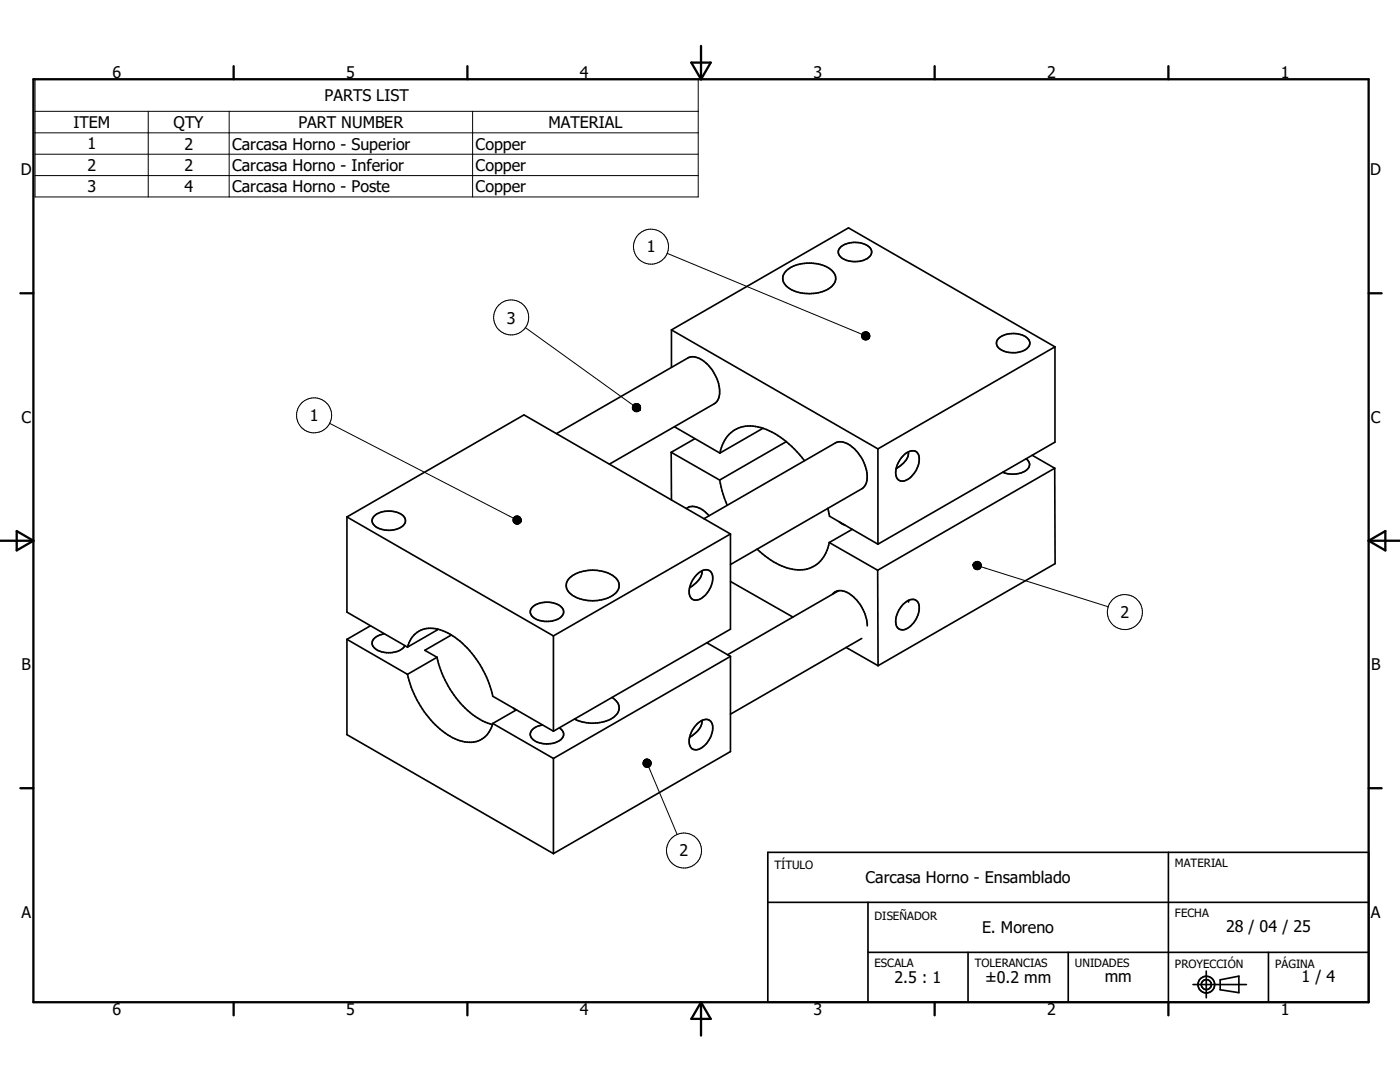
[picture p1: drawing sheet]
<svg xmlns="http://www.w3.org/2000/svg" width="279mm" height="216mm" viewBox="0 0 279 216" stroke-linecap="round" stroke-linejoin="round" font-family="sans-serif">
<g fill="none" stroke="#000" stroke-width=".33">
<path d="M156.9 54a7.6 7.6 0 0 1 9.2 0 2.11 2.11 0 0 1-.6 3.5 7.8 7.8 0 0 1-8.6-.4 1.99 1.99 0 0 1 0-3.1zM167.9 49.2a4.9 4.9 0 0 1 5.7 .2 1.46 1.46 0 0 1-.8 2.3 4.8 4.8 0 0 1-5.2-.7 1.28 1.28 0 0 1 .3-1.8zM134 65.8l35.3-20.3 41.2 23.7M134 65.8l41.2 23.8M134 65.8v7.5M199.2 67.6a4.8 4.8 0 0 1 5.8-.2 1.45 1.45 0 0 1 .4 1.5 1.45 1.45 0 0 1-1.1 1 4.7 4.7 0 0 1-5.2-.7 1.21 1.21 0 0 1 .1-1.6zM210.5 69.2v19l-35.3 20.4M210.5 69.2l-35.3 20.4M111.1 86.5l26.2-15.1a3.3 3.3 0 0 1 3.6 1 7.5 7.5 0 0 1 2.5 7.1l-.4 .8-.5 .3-20.9 12M134 90.3l9.6 5.5M134 90.3v9.5M134.6 85.2l9.1 5.2"/>
<path d="M138.7 87.5l-4.7 2.8M143.6 95.8l.5 2.1 1 2.9M152.3 85.5l-8.6 4.9M156.9 88.1l-13.3 7.7M156.9 88.1a10.9 10.9 0 0 0-8.6-3 6.2 6.2 0 0 0-4.6 5.3M156.9 88.1l1.6 1.5 2.1 2.3M175.2 89.6v19M180.3 90.9a1.97 1.97 0 0 1 2.7-.6 3.8 3.8 0 0 1-.9 4.6 2.34 2.34 0 0 1-2.7 .9 2.56 2.56 0 0 1-.3-3.1l.5-1zM181.3 90.2a3.7 3.7 0 0 1-2.2 3.2l-.3 .1M204.8 91.6a1.4 1.4 0 0 1 .6 1.4 1.4 1.4 0 0 1-1 1.1 5.3 5.3 0 0 1-4.3 .1M206 90.8l4.5 2.6M210.5 93.4l.1 19.1-35.4 20.3"/>
<path d="M210.5 93.4l-35.3 20.4M69.2 103.2v18.9l12.1 7M69.2 103.2l41.2 23.7M69.2 103.2l35.4-20.4 41.2 23.8M74.7 102.9a4.7 4.7 0 0 1 6 .3 1.38 1.38 0 0 1-.8 2.1 4.6 4.6 0 0 1-5.4-.8 1.23 1.23 0 0 1 .2-1.6zM113.7 115.3a7.7 7.7 0 0 1 9.2 0 2.13 2.13 0 0 1-.6 3.5 7.9 7.9 0 0 1-8.6-.4 2.01 2.01 0 0 1 0-3.1zM137 101.5a3.2 3.2 0 0 1 3.9 .8l.6 .6M139.1 114.7a2 2 0 0 1 2.6-.8 2.74 2.74 0 0 1 .1 3.2 3.8 3.8 0 0 1-3.2 2.6 1.71 1.71 0 0 1-1-2.3 5.4 5.4 0 0 1 1.5-2.7zM140.1 113.9a4.1 4.1 0 0 1-2.5 3.4M140.5 103.5l26.2-15.1a3.2 3.2 0 0 1 3.6 1 7.9 7.9 0 0 1 2.6 6.8l-.3 .8-.6 .5-26.2 15.1M145.8 116l12.4 7.1M145.8 106.6v18.9l-35.4 20.4"/>
<path d="M145.8 106.6l-35.4 20.3M165.2 101.4l.3 1.6 9.7 5.6M165.5 108.3a6.1 6.1 0 0 1-8.4 5 15.6 15.6 0 0 1-6-3.7M165.5 108.3l9.7 5.5M166.2 118.6a2.46 2.46 0 0 1 3.5 0 8.3 8.3 0 0 1 3.4 6.3M167.3 117.9l-22.1 12.7M167.5 104.1l1.1 .7M170.1 105.6l-4.6 2.7M175.2 113.8v19M181.3 119.8v.3M69.2 127.6l12.1 7M69.2 127.6v19l41.2 23.7"/>
<path d="M73.9 124.9l-4.7 2.7M76.7 126.5a2.47 2.47 0 0 0-2.4 1.9 2.39 2.39 0 0 0 2.2 1.7 4 4 0 0 0 4.3-1.3M81.3 134.6a18.5 18.5 0 0 0 10 13 4.8 4.8 0 0 0 6.5-1.9l.5-1.3M81.3 129.1a4.8 4.8 0 0 1 6.6-3.4 17.3 17.3 0 0 1 9.2 9.4l.7 1.9 .5 1.9 12.1 7M87.2 131.2l-5.9 3.4M87.2 131.2a19.4 19.4 0 0 0 9.1 12.6l2 .8M87.3 125.5l-.1 .2-5.9 3.4M90.1 126.7l-5.3 3.1 2.4 1.4M106.3 121.1a4.7 4.7 0 0 1 5.9 .2 1.51 1.51 0 0 1-1 2.3 4.5 4.5 0 0 1-5.2-.9 1.23 1.23 0 0 1 .3-1.6zM110.4 126.9v19M122.1 139.2a2.2 2.2 0 0 1 1.5 1.9 2.2 2.2 0 0 1-1.3 2.1 8.2 8.2 0 0 1-7.6 .3M141.1 128.3l4.7 2.7"/>
<path d="M145.8 131l-35.4 20.3M145.8 131v19l-35.4 20.3M168.9 129.2l6.3 3.6M172 127.4l-26.2 15.1M180.3 120.6a2.12 2.12 0 0 1 2.6-.8 2.9 2.9 0 0 1 0 3.6 3.4 3.4 0 0 1-3.1 2.2 1.54 1.54 0 0 1-1-1.9 5.5 5.5 0 0 1 1.5-3.1zM98.3 144.4l12.1 6.9M102.5 141.3l.4 .4M103.1 141.6l-4.8 2.8M108.3 144.7a2.33 2.33 0 0 0-2.5 2 3.4 3.4 0 0 0 3.7 1.7 2.91 2.91 0 0 0 3-1.8l-.3-.8-.6-.6M110.4 151.3v19M139.1 144.5a2.11 2.11 0 0 1 2.6-.7 2.77 2.77 0 0 1 .1 3.2 3.8 3.8 0 0 1-3.2 2.6 1.68 1.68 0 0 1-1-2.3 5.4 5.4 0 0 1 1.5-2.8zM140.1 143.8a4.2 4.2 0 0 1-2.5 3.4"/>
<path d="M153.2 170.1h119.9v29.9h-119.9zM233.2 170.1v29.9M153.2 180.1h119.9M173.2 190h99.9M173.2 180.1v19.9M193.2 190v10M213.2 190v10M238.1 196.5h10.6M240.7 193.8v5.3M243.5 195.5l3.7-.7v3.3l-3.7-.6zM253.1 190v10"/>
<circle cx="240.7" cy="196.5" r="1.66"/>
<circle cx="240.8" cy="196.5" r=".99"/>
</g>
<g fill="none" stroke="#000" stroke-width=".46">
<path d="M6.7 15.8h266.4v184.2h-266.4zM46.6 13.2v2.6M93.3 13.2v2.6M138 12.5h3.8l-1.9 3.3zM139.9 9.2v6.6M186.5 13.2v2.6M233.2 13.2v2.6M4.1 58.5h2.6M273.1 58.5h2.6M0 107.9h6.7M3.3 106l3.4 1.9-3.4 1.9zM273.1 107.9h6.3"/>
<path d="M273.1 107.9l3.4-1.9v3.8zM4.1 157.3h2.6M273.1 157.3h2.6M46.6 200v2.6M93.3 200v2.6M139.9 200v6.6M139.9 200l1.9 3.3h-3.8zM186.5 200v2.6M233.2 200v2.6"/>
</g>
<g fill="none" stroke="#000" stroke-width=".2">
<path d="M7 15.8h132.3v23.5h-132.3zM7 22.2h132.3M7 26.5h132.3M7 30.8h132.3M7 35h132.3M29.6 22.2v17.1M45.7 22.2v17.1M94.3 22.2v17.1M133.1 50.5l38.9 16.2M104.9 65.4l21.4 15.4M65.8 84.5l36.6 18.9M195.8 113.1l25.4 8"/>
<path d="M129.5 153.1l5.6 13.4"/>
<circle cx="129.9" cy="49.2" r="3.5"/>
<circle cx="102" cy="63.3" r="3.5"/>
<circle cx="62.7" cy="82.9" r="3.5"/>
<circle cx="224.5" cy="122.1" r="3.5"/>
<circle cx="136.5" cy="169.7" r="3.5"/>
</g>
<g fill="#000" stroke="#000" stroke-width=".2">
<path d="M173.6 67l-.1 .3zM173.6 66.8l-.1 .5zM173.5 66.6v.7zM173.4 66.5l.1 .8zM173.3 66.4l.2 .9zM173.1 66.3l.2 .1 .2 .9zM172.9 66.2l.2 .1 .4 1zM172.8 66.2h.1l.6 1.1zM172.6 66.2h.2l.7 1.1zM172.4 66.3l.2-.1 .9 1.1zM172.3 66.3h.1l1.1 1zM172.3 66.3l1.2 1-1.4-.8z"/>
<path d="M172.1 66.5l1.4 .8-1.5-.7zM172 66.6l1.5 .7-1.5-.5zM172 66.8l1.5 .5-1.6-.4zM171.9 66.9l1.6 .4-1.6-.2zM171.9 67.1l1.6 .2h-1.5zM172 67.3h1.5l-1.4 .2zM172.1 67.5l1.4-.2-1.3 .3zM172.2 67.6l1.3-.3-1.2 .4zM172.3 67.7l1.2-.4-1 .5zM172.5 67.8l1-.5-.9 .5zM172.6 67.8l.9-.5zM172.8 67.8l.7-.5z"/>
<path d="M173 67.8l.5-.5zM173.5 67.3l-.3 .4zM173.5 67.3l-.2 .3zM173.5 67.3l-.1 .2zM127.8 81.5l-.1 .3zM127.8 81.3l-.1 .5zM127.8 81.1l-.1 .7zM127.8 81l-.1 .8zM127.7 80.8v1zM127.5 80.7l.2 .1v1zM127.4 80.6l.1 .1 .2 1.1zM127.2 80.5l.2 .1 .3 1.2z"/>
<path d="M127 80.5h.2l.5 1.3zM126.9 80.5h.1l.7 1.3zM126.7 80.6l.2-.1 .8 1.3zM126.5 80.7l.2-.1 1 1.2zM126.4 80.8l.1-.1 1.2 1.1zM126.4 80.8l1.3 1-1.4-.9zM126.3 80.9l1.4 .9-1.5-.7zM126.2 81.1l1.5 .7-1.5-.5zM126.2 81.3l1.5 .5-1.5-.4zM126.2 81.4l1.5 .4-1.5-.2zM126.2 81.6l1.5 .2h-1.4zM126.3 81.8h1.4l-1.3 .1z"/>
<path d="M126.4 81.9l1.3-.1-1.1 .2zM126.6 82l1.1-.2-1 .3zM126.7 82.1l1-.3-.8 .4zM126.9 82.2l.8-.4zM127.1 82.2l.6-.4zM127.3 82.1l.4-.3zM127.4 82.1l.3-.3zM127.7 81.8l-.1 .2zM104 103.8l-.1 .3zM104 103.6l-.1 .5zM104 103.5l-.1 .6zM103.9 103.3v.8z"/>
<path d="M103.8 103.2l.1 .9zM103.6 103l.2 .2 .1 .9zM103.4 103h.2l.3 1.1zM103.3 102.9l.1 .1 .5 1.1zM103.1 102.9h.2l.6 1.2zM102.9 103l.2-.1 .8 1.2zM102.7 103h.2l1 1.1zM102.6 103.2l.1-.2 1.2 1.1zM102.6 103.2l1.3 .9-1.4-.8zM102.5 103.3l1.4 .8-1.5-.6zM102.4 103.5l1.5 .6-1.5-.5zM102.4 103.6l1.5 .5-1.5-.3z"/>
<path d="M102.4 103.8l1.5 .3-1.5-.1zM102.4 104l1.5 .1-1.4 .1zM102.5 104.2l1.4-.1-1.3 .2zM102.6 104.3l1.3-.2-1.2 .3zM102.7 104.4l1.2-.3-1.1 .4zM102.8 104.5l1.1-.4-.9 .5zM103 104.6l.9-.5-.7 .5zM103.2 104.6l.7-.5zM103.4 104.6l.5-.5zM103.5 104.5l.4-.4zM103.9 104.1l-.2 .3zM103.9 104.1l-.1 .2z"/>
<path d="M194.2 112.6v.4zM194.2 112.6l.1 .5zM194.2 112.6l.1 .7zM194.2 112.6l.2 .8zM194.2 112.6l.4 1-.2-.2zM194.2 112.6l.5 1h-.1zM194.2 112.6l.7 1.1-.2-.1zM194.2 112.6l.9 1.1h-.2zM194.2 112.6l1.1 1-.2 .1zM194.2 112.6l1.2 1h-.1zM194.2 112.6l1.4 .9-.2 .1zM194.2 112.6l1.5 .7-.1 .2z"/>
<path d="M194.2 112.6l1.6 .6-.1 .1zM194.2 112.6l1.7 .4-.1 .2zM194.2 112.6l1.7 .2v.2zM194.2 112.6h1.6l.1 .2zM194.2 112.6l1.6-.1v.1zM194.2 112.6l1.5-.3 .1 .2zM194.2 112.6l1.4-.4 .1 .1zM194.2 112.6l1.2-.5 .2 .1zM194.2 112.6l1.1-.6 .1 .1zM194.2 112.6l.9-.6h.2zM194.2 112.6l.9-.6zM194.7 112.1l.2-.1-.7 .6z"/>
<path d="M194.6 112.2l.1-.1-.5 .5zM194.4 112.3l.2-.1-.4 .4zM194.4 112.3l-.2 .3zM194.3 112.4l-.1 .2zM128.7 151.6l.1-.1-.3 .2zM128.5 151.7l.3-.2-.4 .4zM128.4 151.9l.4-.4-.4 .6zM128.8 151.5l-.5 .7zM128.8 151.5l-.5 .9zM128.8 151.5l-.4 1.1zM128.8 151.5l-.3 1.3-.1-.2zM128.8 151.5l-.2 1.4-.1-.1z"/>
<path d="M128.8 151.5l-.1 1.5-.1-.1zM128.8 151.5l.1 1.6-.2-.1zM128.8 151.5l.2 1.6h-.1zM128.8 151.5l.4 1.6h-.2zM128.8 151.5l.6 1.6h-.2zM128.8 151.5l.8 1.5-.2 .1zM128.8 151.5l.9 1.4-.1 .1zM128.8 151.5l1 1.3-.1 .1zM128.8 151.5l1.1 1.1-.1 .2zM128.8 151.5l1.2 1-.1 .1zM128.8 151.5l1.2 .8v.2zM128.8 151.5l1.2 .6v.2z"/>
<path d="M128.8 151.5l1.1 .4 .1 .2zM128.8 151.5l1 .3 .1 .1zM128.8 151.5l1 .3zM128.8 151.5l.9 .2zM128.8 151.5l.7 .1zM128.8 151.5h.5zM128.8 151.5h.4zM128.8 151.5h.2z"/>
</g>
<g font-size="3.2">
<text x="22.5" y="15.6">6</text>
<text x="69.1" y="15.6">5</text>
<text x="115.7" y="15.6">4</text>
<text x="162.3" y="15.6">3</text>
<text x="209" y="15.6">2</text>
<text x="255.6" y="15.6">1</text>
<text x="64.8" y="20.2">PARTS LIST</text>
<text x="14.6" y="25.5">ITEM</text>
<text x="17.4" y="29.8">1</text>
<text x="34.6" y="25.6">QTY</text>
<text x="36.8" y="29.8">2</text>
<text x="46.4" y="29.8">Carcasa Horno - Superior</text>
<text x="59.6" y="25.5">PART NUMBER</text>
<text x="94.9" y="29.8">Copper</text>
<text x="109.5" y="25.5">MATERIAL</text>
<text x="4.1" y="35">D</text>
<text x="17.4" y="34.1">2</text>
<text x="36.8" y="34.1">2</text>
<text x="46.4" y="34.2">Carcasa Horno - Inferior</text>
<text x="94.9" y="34.1">Copper</text>
<text x="273.5" y="35">D</text>
<text x="17.4" y="38.4">3</text>
<text x="36.8" y="38.4">4</text>
<text x="46.4" y="38.4">Carcasa Horno - Poste</text>
<text x="94.9" y="38.4">Copper</text>
<text x="129.1" y="50.4">1</text>
<text x="101.2" y="64.6">3</text>
<text x="4.3" y="84.4">C</text>
<text x="61.8" y="84.1">1</text>
<text x="273.6" y="84.4">C</text>
<text x="223.6" y="123.3">2</text>
<text x="4.3" y="133.7">B</text>
<text x="273.6" y="133.7">B</text>
<text x="135.6" y="170.9">2</text>
<text x="172.8" y="176.2">Carcasa Horno - Ensamblado</text>
<text x="4.3" y="183.1">A</text>
<text x="273.6" y="183.1">A</text>
<text x="196" y="186.1">E. Moreno</text>
<text x="244.7" y="186">28 / 04 / 25</text>
<text x="178.5" y="196.1">2.5 : 1</text>
<text x="196.6" y="196.1">±0.2 mm</text>
<text x="220.5" y="195.9">mm</text>
<text x="259.8" y="196">1 / 4</text>
<text x="22.5" y="202.6">6</text>
<text x="69.1" y="202.6">5</text>
<text x="115.7" y="202.6">4</text>
<text x="162.3" y="202.6">3</text>
<text x="209" y="202.6">2</text>
<text x="255.6" y="202.6">1</text>
</g>
<g font-size="2.3">
<text x="154.6" y="173.4">TÍTULO</text>
<text x="234.5" y="173.1">MATERIAL</text>
<text x="174.5" y="183.6">DISEÑADOR</text>
<text x="234.5" y="183">FECHA</text>
<text x="174.5" y="193">ESCALA</text>
<text x="194.5" y="193">TOLERANCIAS</text>
<text x="214.5" y="193">UNIDADES</text>
<text x="234.5" y="193.1">PROYECCIÓN</text>
<text x="254.5" y="193.1">PÁGINA</text>
</g>
</svg>
